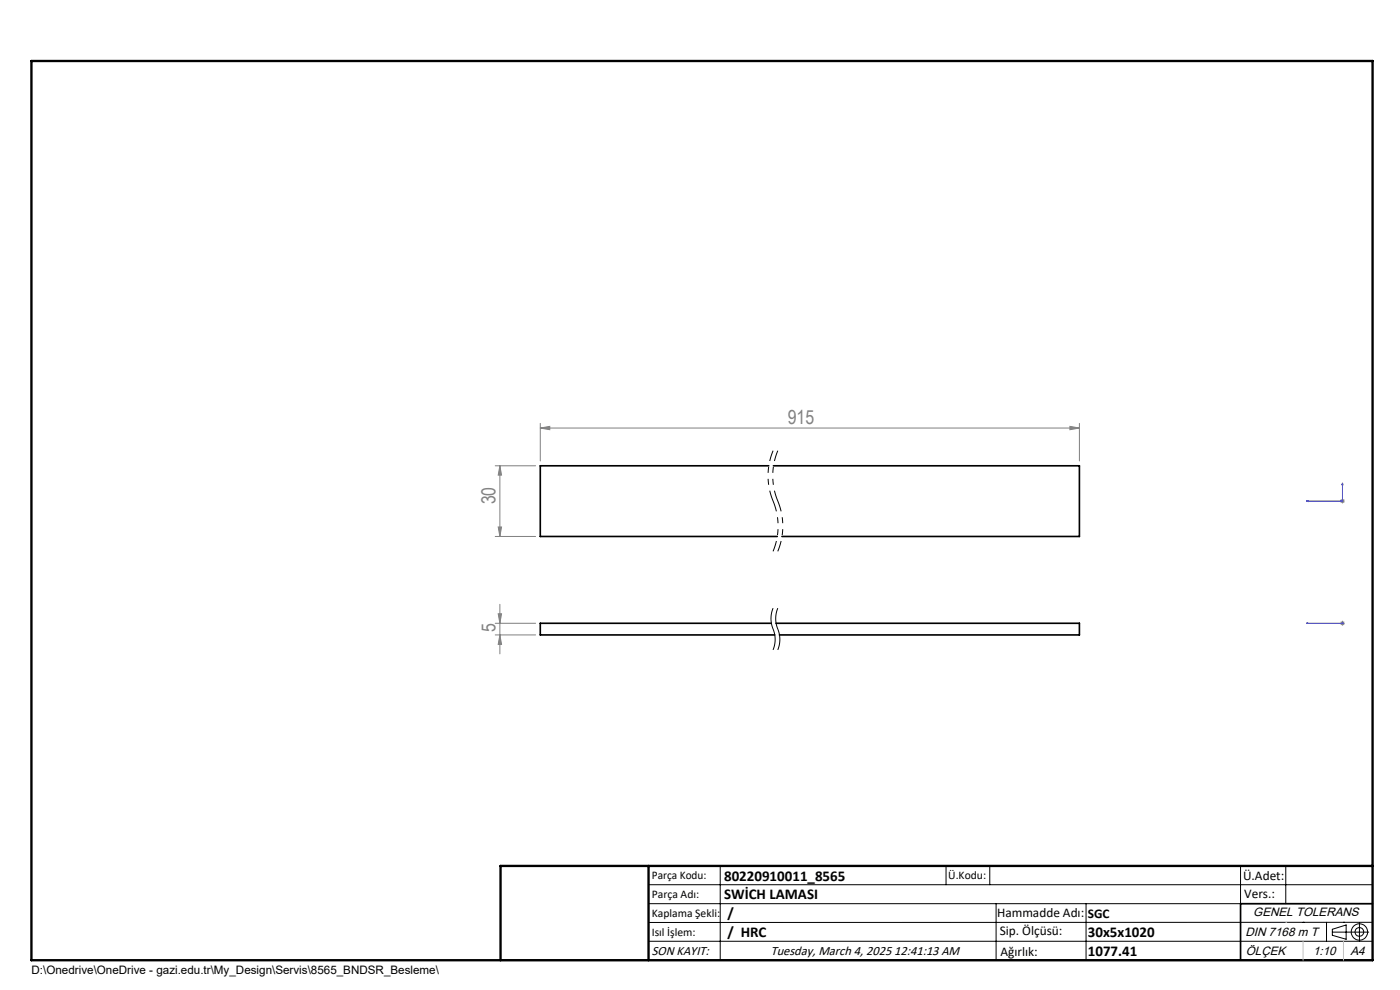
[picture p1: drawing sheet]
<svg xmlns="http://www.w3.org/2000/svg" width="297mm" height="210mm" viewBox="0 0 297 210" stroke-linecap="round" stroke-linejoin="round" font-family="sans-serif">
<path d="M163.1 98.8h-48.5v15h50.3M164.1 98.8h64.9v15h-63.1M163.6 132.2h-49v2.5h49.8M164.6 132.2h64.4v2.5h-63.7M291.2 191.7h-28v12M106.2 203.7h185" fill="none" stroke="#000" stroke-width=".35"/>
<path d="M164 95.6a13.9 13.9 0 0 0 0 10.7M165 95.6a13.9 13.9 0 0 0 0 10.7M164 106.3a13.9 13.9 0 0 1 0 10.7M165 106.3a13.9 13.9 0 0 1 0 10.7" fill="none" stroke="#000" stroke-width=".21" stroke-dasharray="6.3 1.3 1.3 1.3 1.3 1.3" stroke-dashoffset="4" stroke-linecap="butt"/>
<path d="M164 129a5.8 5.8 0 0 0 0 4.4M164 133.4a5.8 5.8 0 0 1 0 4.5M165 129a5.8 5.8 0 0 0 0 4.4M165 133.4a5.8 5.8 0 0 1 0 4.5" fill="none" stroke="#000" stroke-width=".21" stroke-dasharray="6.3 1.3 1.3 1.3 1.3 1.3" stroke-linecap="butt"/>
<g fill="none" stroke="#000" stroke-width=".21">
<path d="M137.6 187.7h153.6M137.6 191.7h153.6M137.6 199.7h153.6M152.8 183.7v20M200.7 183.7v4M210 183.7v4M211.3 191.7v12M230.4 191.7v12M263.2 183.7v20M272.8 183.7v8M276.4 195.6h.1M281.4 195.6v4.1"/>
<path d="M282.6 197.7h7.8M282.6 197.1l3-.9v3l-3-.8zM285 195.6h.1M288.4 195.8v3.8M291.2 195.6l-153.6 .1"/>
<circle cx="288.4" cy="197.7" r="1.74"/>
<circle cx="288.4" cy="197.7" r=".93"/>
</g>
<path d="M277.1 106.3l.4-.1v.2zM284.8 102.4l.1 .4h-.2zM284.8 102.4v3.9h-7.7M277.1 132.2h.4h-.4M277.1 132.2h7.7M284.7 132.2h.2zM284.8 132.2h.1" fill="none" stroke="#00f" stroke-width=".21"/>
<g fill="none" stroke="#808080" stroke-width=".21">
<path d="M105.1 98.8h8.5M106 98.8l.4 2h-.7zM106 98.8v15M114.6 90.8l2-.4v.7zM114.6 89.8v8M114.6 90.8h114.4M227 90.4l2 .4-2 .3zM229 89.8v8M105.1 113.8h8.5M105.7 111.8h.7l-.4 2zM284.3 106.3h1M284.4 105.9l.8 .7"/>
<path d="M284.8 105.8v1M285.2 105.9l-.8 .7M105.1 132.2h8.5M105.1 134.7h8.5M105.7 130.2h.7l-.4 2zM106 134.7l.4 2h-.7zM106 128.2v10.5M284.3 132.2h1M284.4 131.9l.8 .7M284.8 131.7v1M285.2 131.9l-.8 .7"/>
</g>
<path d="M6.7 12.9h284.5v190.8h-284.5zM137.6 183.7v20M291.2 183.7h-185v20" fill="none" stroke="#000" stroke-width=".5"/>
<path d="M272.8 195.6h.1M276.4 199.7v4M285 199.7v4" fill="none" stroke="#c0c0c0" stroke-width=".21"/>
<g fill="#00f">
<path d="M284.8 102.4l.1 .4h-.2zM277.1 106.3l.4-.1v.2z"/>
<path d="M284.7 132.2h.2zM277.1 132.2h.4z"/>
</g>
<g fill="#808080">
<path d="M227 90.4l2 .4-2 .3zM114.6 90.8l2-.4v.7z"/>
<path d="M106 134.7l.4 2h-.7zM105.7 130.2h.7l-.4 2z"/>
<path d="M106 98.8l.4 2h-.7zM105.7 111.8h.7l-.4 2z"/>
</g>
<g font-size="4.1" fill="#808080">
<text x="167.1" y="89.9">915</text>
<text x="105.2" y="107" transform="rotate(-90 105.2 107)">30</text>
<text x="105.2" y="134.1" transform="rotate(-90 105.2 134.1)">5</text>
</g>
<g font-size="3.2">
<text x="153.6" y="190.8">SWİCH LAMASI</text>
<text x="153.6" y="186.8">80220910011_8565</text>
<text x="154.3" y="194.8">/</text>
<text x="154.3" y="198.8">/ HRC</text>
<text x="230.8" y="198.7">30x5x1020</text>
<text x="230.8" y="202.8">1077.41</text>
</g>
<g font-size="2.8">
<text x="263.7" y="186.7">Ü.Adet:</text>
<text x="263.9" y="190.5">Vers.:</text>
<text x="211.5" y="194.5">Hammadde Adı:</text>
<text x="230.8" y="194.7">SGC</text>
<text x="138.3" y="202.6">SON KAYIT:</text>
<text x="163.5" y="202.6">Tuesday, March 4, 2025 12:41:13 AM</text>
<text x="212.1" y="198.4">Sip. Ölçüsü:</text>
<text x="212.2" y="202.7">Ağırlık:</text>
</g>
<g font-size="2.6">
<text x="265.9" y="194.4">GENEL TOLERANS</text>
<text x="264.2" y="198.5">DIN 7168 m T</text>
<text x="264.3" y="202.6">ÖLÇEK</text>
<text x="278.5" y="202.6">1:10</text>
<text x="286.5" y="202.6">A4</text>
</g>
<g font-size="2.5">
<text x="138.3" y="186.4">Parça Kodu:</text>
<text x="138.3" y="190.5">Parça Adı:</text>
<text x="201.2" y="186.5">Ü.Kodu:</text>
<text x="138.3" y="194.5">Kaplama Şekli:</text>
<text x="138.3" y="198.6">Isıl İşlem:</text>
<text x="6.7" y="206.7">D:\Onedrive\OneDrive - gazi.edu.tr\My_Design\Servis\8565_BNDSR_Besleme\</text>
</g>
</svg>
